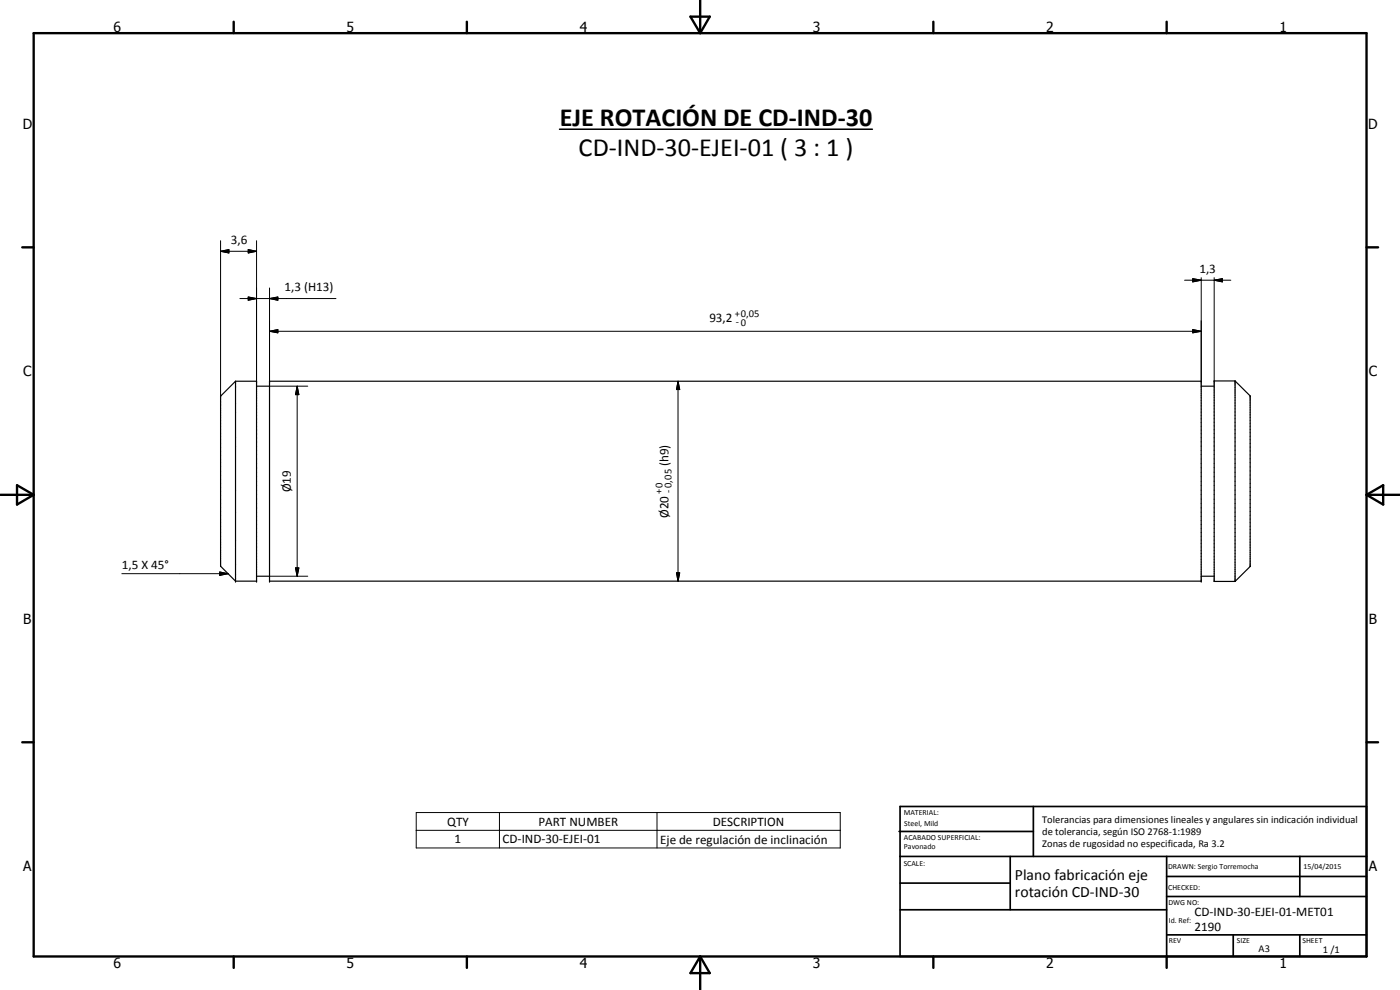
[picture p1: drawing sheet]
<svg xmlns="http://www.w3.org/2000/svg" width="420mm" height="297mm" viewBox="0 0 420 297" stroke-linecap="round" stroke-linejoin="round" font-family="sans-serif">
<path d="M70.7 114.4l-4.5 4.5v51l4.5 4.5M70.7 114.4v60M70.7 114.4h6.3v60h-6.3M77 115.9h3.9M80.9 114.4h279.6v60h-279.6zM360.5 115.9h3.9M370.7 114.3v60.2M370.7 114.3l4.5 4.5v51.2l-4.5 4.5M370.7 114.3h-6.3v60.2h6.3M77 172.9h3.9M360.5 172.9h3.9" fill="none" stroke="#000" stroke-width=".35"/>
<g fill="#000">
<circle cx="70.7" cy="174.4" r=".18"/>
<circle cx="77" cy="174.4" r=".18"/>
<circle cx="80.9" cy="174.4" r=".18"/>
<circle cx="360.5" cy="174.4" r=".18"/>
</g>
<path d="M167.9 38.8h93.9" fill="none" stroke="#000" stroke-width=".46"/>
<g fill="none" stroke="#000" stroke-width=".71">
<path d="M10.1 9.9h400v277.1h-400zM70.1 6.5v3.4M140.1 6.5v3.4M207.2 5h5.8l-2.9 4.9zM210.1 0v9.9M280.1 6.5v3.4M350.1 6.5v3.4M6.7 74.2h3.4M410.1 74.2h3.5M.1 148.5h10M5.1 145.6l5 2.9-5 2.9zM410.1 148.5h10"/>
<path d="M410.1 148.5l5-2.9v5.8zM6.7 222.7h3.4M410.1 222.7h3.5M70.1 287v3.4M140.1 287v3.4M210.1 287v10M210.1 287l2.9 5h-5.8zM280.1 287v3.4M350.1 287v3.4"/>
</g>
<g fill="none" stroke="#000" stroke-width=".51">
<path d="M269.8 249.5h40.3M270.1 242h140v45h-140zM270.1 257h140M303.2 257v16M310.1 242v15M350.1 257v30M390.1 257v12M270.1 265h33.1M270.1 273h80M350.1 269h60M350.1 263h60M350.1 280.5h60"/>
<path d="M370.1 280.5v6.5M390.1 280.5v6.5"/>
</g>
<g fill="none" stroke="#000" stroke-width=".3">
<path d="M66.2 75.4l2.5-.5v1zM66.2 75.4h10.8M66.2 72.2v46.7M74.5 74.9l2.5 .5-2.5 .5zM77 72.2v42.2M72 89.6h28.8M74.5 89.1l2.5 .5-2.5 .5zM80.9 99.4l2.5-.5v1zM80.9 89.6l2.5-.5v1zM80.9 99.4h279.6M80.9 86.4v28M355.5 84.1h13.9"/>
<path d="M358 98.9l2.5 .5-2.5 .5zM358 83.6l2.5 .5-2.5 .5zM360.5 83.3v31.1M364.4 84.1l2.4-.5v1zM364.4 83.3v31M80.9 115.9h11.5M89.2 115.9l.5 2.5h-1zM89.2 115.9v57M203.5 114.4l.5 2.5h-1zM203.5 114.4v60M36.6 172.1h31.8M65.9 171.6l2.5 .5-2.5 .5z"/>
<path d="M80.9 172.9h11.5M88.7 170.4h1l-.5 2.5zM203 171.9h1l-.5 2.5zM124.9 243.8h127.3v10.6h-127.3zM124.9 249.1h127.3M149.9 243.8v10.6M197.2 243.8v10.6"/>
</g>
<g fill="#000">
<path d="M66.2 75.4l2.5-.5v1zM74.5 74.9l2.5 .5-2.5 .5zM74.5 89.1l2.5 .5-2.5 .5zM80.9 99.4l2.5-.5v1zM80.9 89.6l2.5-.5v1zM358 98.9l2.5 .5-2.5 .5zM358 83.6l2.5 .5-2.5 .5zM364.4 84.1l2.4-.5v1zM89.2 115.9l.5 2.5h-1zM203.5 114.4l.5 2.5h-1zM65.9 171.6l2.5 .5-2.5 .5zM88.7 170.4h1l-.5 2.5z"/>
<path d="M203 171.9h1l-.5 2.5z"/>
</g>
<g font-size="7.9">
<text x="168" y="37.7">EJE ROTACIÓN DE CD-IND-30</text>
<text x="173.6" y="46.7">CD-IND-30-EJEI-01 ( 3 : 1 )</text>
</g>
<g font-size="4.7">
<text x="304.6" y="263.9">Plano fabricación eje</text>
<text x="304.6" y="269.3">rotación CD-IND-30</text>
</g>
<g font-size="4.2">
<text x="34" y="9.6">6</text>
<text x="104" y="9.6">5</text>
<text x="174" y="9.6">4</text>
<text x="244" y="9.6">3</text>
<text x="314" y="9.6">2</text>
<text x="384" y="9.6">1</text>
<text x="6.8" y="38.7">D</text>
<text x="410.6" y="38.7">D</text>
<text x="7" y="112.9">C</text>
<text x="410.8" y="112.9">C</text>
<text x="7" y="187.1">B</text>
<text x="410.8" y="187.1">B</text>
<text x="7" y="261.4">A</text>
<text x="410.8" y="261.4">A</text>
<text x="34" y="290.4">6</text>
<text x="104" y="290.4">5</text>
<text x="174" y="290.4">4</text>
<text x="244" y="290.4">3</text>
<text x="314" y="290.4">2</text>
<text x="384" y="290.4">1</text>
</g>
<g font-size="3.9">
<text x="69.3" y="73.3">3,6</text>
<text x="359.9" y="82">1,3</text>
<text x="85.4" y="87.5">1,3 (H13)</text>
<text x="212.9" y="96.5">93,2</text>
<text x="200.6" y="139.9" transform="rotate(-90 200.6 139.9)">(h9)</text>
<text x="87.2" y="147.7" transform="rotate(-90 87.2 147.7)">Ø19</text>
<text x="200.6" y="155.4" transform="rotate(-90 200.6 155.4)">Ø20</text>
<text x="36.6" y="170.8">1,5 X 45°</text>
<text x="134.2" y="247.7">QTY</text>
<text x="161.6" y="247.7">PART NUMBER</text>
<text x="213.9" y="247.7">DESCRIPTION</text>
<text x="136.4" y="253">1</text>
<text x="150.8" y="253">CD-IND-30-EJEI-01</text>
<text x="198.1" y="253.2">Eje de regulación de inclinación</text>
<text x="358.5" y="275">CD-IND-30-EJEI-01-MET01</text>
<text x="358.5" y="279.4">2190</text>
</g>
<g font-size="3.1">
<text x="220.5" y="95.2">+0,05</text>
<text x="220.8" y="97.6">-0</text>
<text x="198.7" y="148.1" transform="rotate(-90 198.7 148.1)">+0</text>
<text x="201.5" y="147.8" transform="rotate(-90 201.5 147.8)">-0,05</text>
<text x="312.7" y="246.8">Tolerancias para dimensiones lineales y angulares sin indicación individual</text>
<text x="312.7" y="250.4">de tolerancia, según ISO 2768-1:1989</text>
<text x="312.7" y="254">Zonas de rugosidad no especificada, Ra 3.2</text>
<text x="377.7" y="285.6">A3</text>
<text x="397" y="285.9">1 /1</text>
</g>
<g font-size="2.4">
<text x="271.2" y="244.4">MATERIAL:</text>
<text x="271.3" y="252">ACABADO SUPERFICIAL:</text>
<text x="271.4" y="247.9">Steel, Mild</text>
<text x="271.3" y="254.6">Pavonado</text>
<text x="271.2" y="259.7">SCALE:</text>
<text x="350.6" y="260.8">DRAWN: Sergio Torremocha</text>
<text x="391.2" y="260.6">15/04/2015</text>
<text x="350.6" y="267">CHECKED:</text>
<text x="350.6" y="271.4">DWG NO:</text>
<text x="350.8" y="276.9">Id. Ref:</text>
<text x="350.8" y="282.8">REV</text>
<text x="371.2" y="282.9">SIZE</text>
<text x="390.9" y="282.9">SHEET</text>
</g>
</svg>
